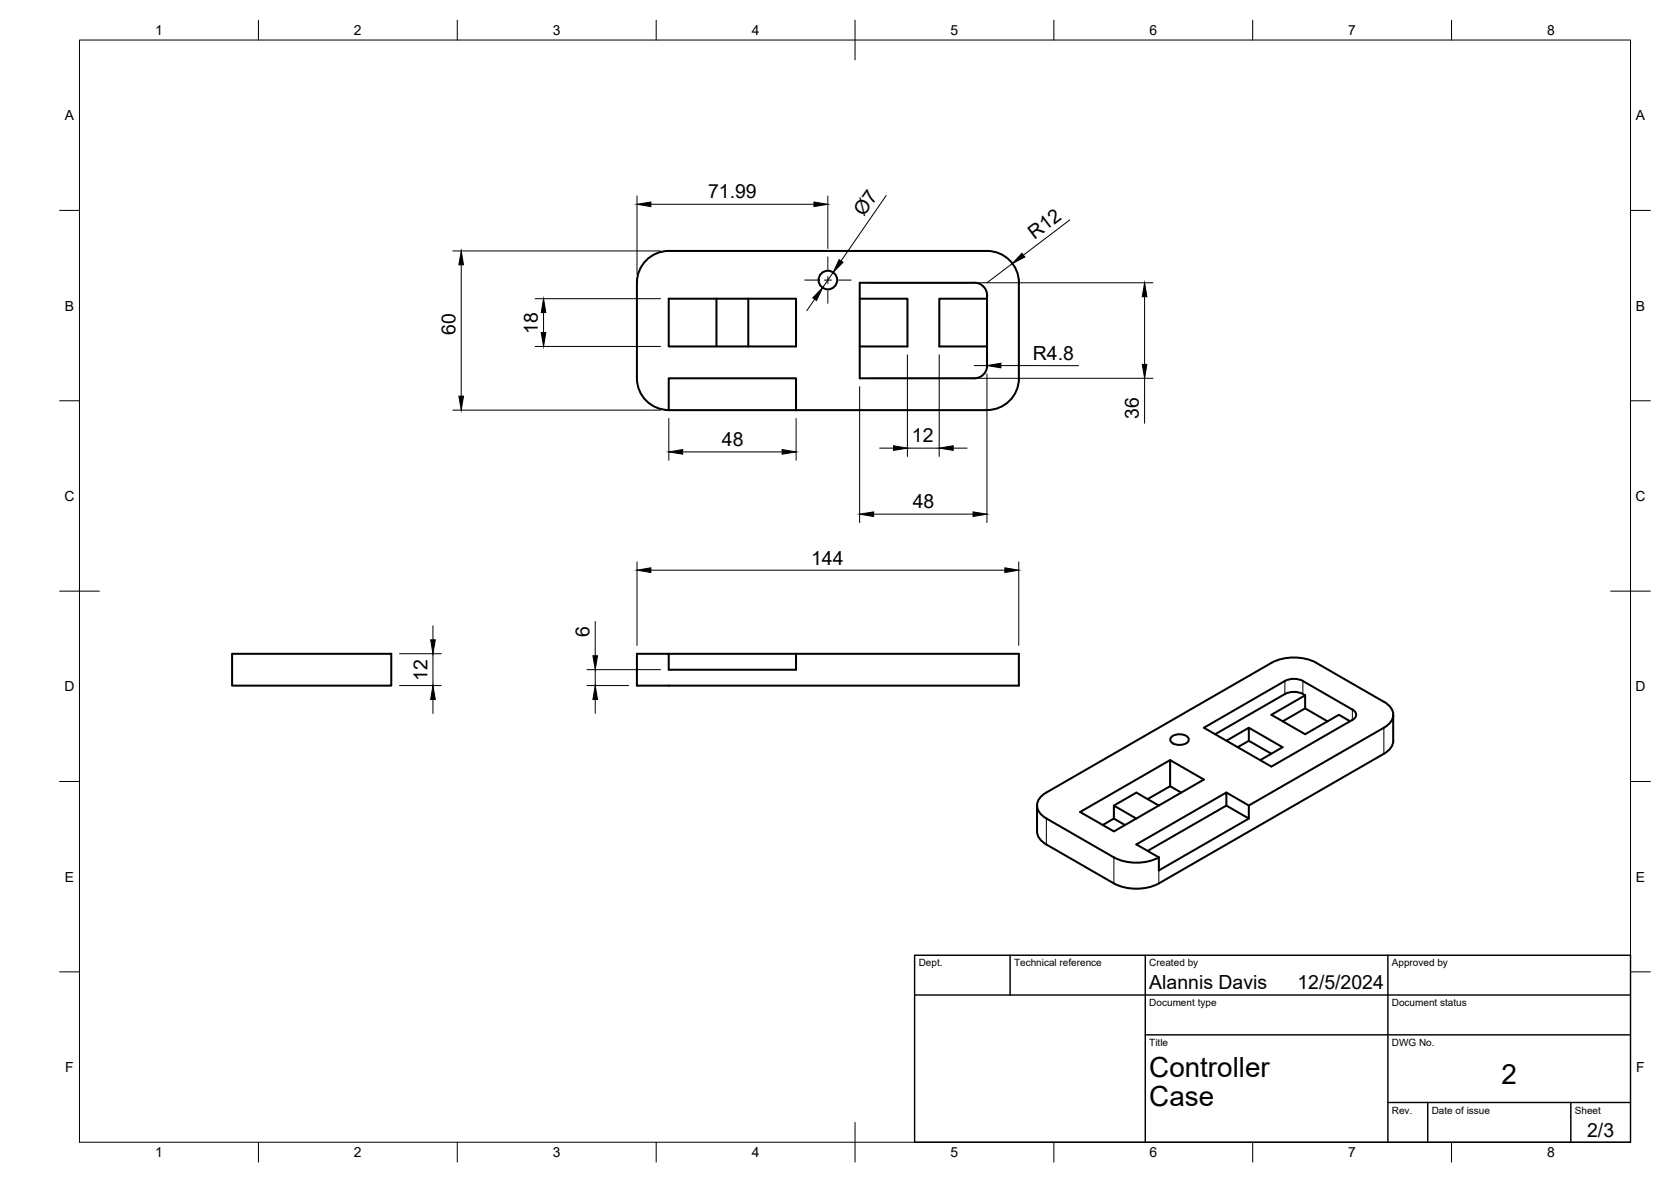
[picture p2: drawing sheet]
<svg xmlns="http://www.w3.org/2000/svg" width="420mm" height="297mm" viewBox="0 0 420 297" stroke-linecap="round" stroke-linejoin="round" font-family="sans-serif">
<!-- layer: Visible -->
<g fill="none" stroke="#000" stroke-width=".51">
<path d="M168.1 75.1h32.1v12h-32.1zM180.1 75.1v12M188.2 75.1v12M216.2 75.1h12v12h-12M248.2 75.1h-12v12h12M256.2 71.1v24M256.2 71.1a8 8 0 0 0-8-8h-80a8 8 0 0 0-8.1 8v24a8 8 0 0 0 8.1 7.9M248.2 91.9a3.2 3.2 0 0 1-3.2 3.2h-28.8v-24h28.8a3.2 3.2 0 0 1 3.2 3.1v17.7M256.2 95.1a8 8 0 0 1-8 7.9M200.2 103.1v-8h-32.1v8h80.1M58.4 164.3h40v8h-40zM168.1 164.3h32.1v4h-32.1v-4h-8v8h96.1v-8h-56"/>
<path d="M323.1 171.1l-20.4 11.8 17 9.7 20.3-11.7M323.1 174.4l-17.6 10.1M323.1 174.4a5 5 0 0 1 4.5 0M323.1 171.1a5 5 0 0 1 4.5 0M327.6 171.1l12.4 7.2M327.6 174.4l.6 .3M328.2 178v-3.3l-8.5 4.9 8.5 4.9 8.5-4.9 2.8 1.7M331 166.6l17 9.8M331 166.6a12.5 12.5 0 0 0-11.3 0l-56.6 32.6a3.5 3.5 0 0 0-2 4.6l1.2 1.3 .8 .6 17 9.8M340.1 178.3a1.38 1.38 0 0 1 .9 1.3 1.38 1.38 0 0 1-.9 1.3M348 176.4a3.5 3.5 0 0 1 2 4.6l-1.2 1.3-.8 .6M350.3 179.6v6.6"/>
<path d="M294.2 191v6.6M294.5 185.2a3.2 3.2 0 0 1 4.3 .3 1.46 1.46 0 0 1-1.6 1.7h-.6a2.06 2.06 0 0 1-2.4-1.3zM297 199.2l-2.8-1.6-5.6 3.2M308.4 199.2l5.6 3.2v3.3l-5.6-3.3M308.4 186.1l5.6-3.2 8.5 4.9-5.6 3.2M311.2 187.8l2.8-1.6 5.7 3.2M314 182.9v3.3M322.5 181.3l5.7-3.3 5.6 3.3M348 189.4l-56.6 32.6M348 182.9l-34 19.5M350.3 186.2a3.9 3.9 0 0 1-2.3 3.2M260.8 202.4v6.6a3.9 3.9 0 0 0 2.3 3.2l17 9.8"/>
<path d="M271.6 204.1l22.6-13.1 8.5 4.9-22.6 13zM277.3 207.3l2.8-1.6 2.8 1.6M280.1 215.4a12.6 12.6 0 0 0 11.3 0M280.1 205.7v-3.3l5.6 3.3M280.1 202.4l5.6-3.2 5.7 3.2M314 205.7l-22.6 13v-3.2l-5.7-3.3 22.7-13v3.2l-19.8 11.4M280.1 222a12.6 12.6 0 0 0 11.3 0"/>
<circle cx="208.2" cy="70.4" r="2.34"/>
</g>
<!-- layer: Visible Narrow -->
<path d="M323.1 171.1v3.3M327.6 171.1v3.3M340 178.3v2.6M348 182.9v6.5M263.1 205.7v6.5M280.1 215.5v6.5M291.4 218.7v3.3" fill="none" stroke="#000" stroke-width=".25"/>
<!-- layer: BORDER -->
<g fill="none" stroke="#000" stroke-width=".25">
<path d="M20 10.1h390v276.9h-390zM65 5.1v5M115 5.1v5M165 5.1v5M215 5.1v10M265 5.1v5M315 5.1v5M365 5.1v5M15 52.9h5M410 52.9h5M15 100.7h5M410 100.7h5"/>
<path d="M15 148.6h10M405 148.6h10M15 196.4h5M410 196.4h5M15 244.2h5M410 244.2h5M65 287v5M115 287v5M165 287v5M215 282.1v9.9M265 287v5M315 287v5"/>
<path d="M365 287v5"/>
</g>
<!-- layer: TITLEBLOCK -->
<path d="M230 240.1h180v46.9h-180zM230 250h180M254 240.1v9.9M288 240.1v46.9M349 240.1v46.9M288 260.1h122M349 277.1h61M359 277.1v9.9M395 277.1v9.9" fill="none" stroke="#000" stroke-width=".36"/>
<!-- layer: Smart Centers -->
<path d="M202.3 70.4h3.2M207.3 70.4h1.7M208.2 64.5v3.2M208.2 69.5v1.8M208.2 73.1v3.1M210.8 70.4h3.2" fill="none" stroke="#000" stroke-width=".25"/>
<!-- layer: FD_Dimensions -->
<g fill="none" stroke="#000" stroke-width=".25">
<path d="M160.2 49.2v19.8M163.7 51.3h41M208.2 49.2v13.2M222.8 49.1l-11.3 16.5M269 55.3l-11.7 8.8M113.9 63.1h52.2M116 66.6v33M134.6 75.1h31.5M136.7 78.6v5M204.9 75.2l-2 2.9M209.5 68.5l-2.7 3.8M218.3 71.1h71.6"/>
<path d="M254.5 66.2l-6.3 4.9M287.8 74.6v17M134.6 87.1h31.5M216.2 97.2v34.1M218.3 95.1h71.6M228.2 89.2v25.5M236.2 89.2v25.5M245 91.9h3.2M248.2 94v37.3M251.7 91.9h19.5M287.8 95.1v11.3M113.9 103.1h52.2"/>
<path d="M168.2 105.2v10.5M171.7 113.6h25M200.2 105.2v10.5M221.2 112.6h3.5M228.2 112.6h8M239.7 112.6h3.5M219.7 129.2h25M108.9 157.3v3.5M149.7 156.2v8.6M160.2 141.2v21M163.7 143.3h89M256.2 141.2v21"/>
<path d="M100.5 172.3h10.5M100.5 164.3h10.5M108.9 164.3v8M108.9 175.8v3.5M147.6 172.3h10.5M147.6 168.3h18.5M149.7 168.3v4M149.7 175.8v3.5"/>
</g>
<g fill="#000" stroke="#000" stroke-width=".25">
<path d="M160.2 51.3l3.5-.5v1.1zM204.7 50.8l3.5 .5-3.5 .6zM116 63.1l.5 3.5h-1.1zM136.7 75.1l.5 3.5h-1.1zM206.8 72.3l-1.5 3.2-.9-.6zM211 65.2l1 .7-2.5 2.6zM257 63.7l.7 .9-3.2 1.6zM287.8 71.1l.6 3.5h-1.2zM115.4 99.6h1.1l-.5 3.5zM136.1 83.6h1.1l-.5 3.5zM248.2 91.9l3.5-.6v1.1zM287.2 91.6h1.2l-.6 3.5z"/>
<path d="M168.2 113.6l3.5-.6v1.1zM196.7 113l3.5 .6-3.5 .5zM224.7 112l3.5 .6-3.5 .6zM236.2 112.6l3.5-.6v1.2zM216.2 129.2l3.5-.6v1.2zM244.7 128.6l3.5 .6-3.5 .6zM160.2 143.3l3.5-.6v1.2zM252.7 142.7l3.5 .6-3.5 .6zM108.9 172.3l.6 3.5h-1.2zM108.3 160.8h1.2l-.6 3.5zM149.7 172.3l.5 3.5h-1.1zM149.1 164.8h1.1l-.5 3.5z"/>
</g>
<g font-size="7">
<text x="289" y="270.6">Controller</text>
<text x="377.5" y="272.3">2</text>
<text x="289" y="278.1">Case</text>
</g>
<g font-size="4.9">
<text x="178" y="49.9">71.99</text>
<text x="217.2" y="54.6" transform="rotate(-55 217.2 54.6)">Ø7</text>
<text x="260.1" y="60.3" transform="rotate(-37 260.1 60.3)">R12</text>
<text x="135.2" y="83.9" transform="rotate(-90 135.2 83.9)">18</text>
<text x="114.5" y="84.2" transform="rotate(-90 114.5 84.2)">60</text>
<text x="259.7" y="90.4">R4.8</text>
<text x="286.3" y="105.2" transform="rotate(-90 286.3 105.2)">36</text>
<text x="181.5" y="112.1">48</text>
<text x="229.3" y="111.2">12</text>
<text x="229.5" y="127.7">48</text>
<text x="203.9" y="141.9">144</text>
<text x="148.2" y="160.1" transform="rotate(-90 148.2 160.1)">6</text>
<text x="107.5" y="171.1" transform="rotate(-90 107.5 171.1)">12</text>
<text x="289" y="248.5">Alannis Davis</text>
<text x="326.2" y="248.5">12/5/2024</text>
<text x="399.1" y="285.7">2/3</text>
</g>
<g font-size="3.5">
<text x="39" y="8.8">1</text>
<text x="89" y="8.8">2</text>
<text x="139" y="8.8">3</text>
<text x="189" y="8.8">4</text>
<text x="239" y="8.8">5</text>
<text x="289" y="8.8">6</text>
<text x="339" y="8.8">7</text>
<text x="389" y="8.8">8</text>
<text x="16.3" y="30.2">A</text>
<text x="411.3" y="30.2">A</text>
<text x="16.3" y="78">B</text>
<text x="411.3" y="78">B</text>
<text x="16.2" y="125.9">C</text>
<text x="411.2" y="125.9">C</text>
<text x="16.2" y="173.7">D</text>
<text x="411.2" y="173.7">D</text>
<text x="16.3" y="221.6">E</text>
<text x="411.3" y="221.6">E</text>
<text x="16.4" y="269.4">F</text>
<text x="411.4" y="269.4">F</text>
<text x="39" y="290.8">1</text>
<text x="89" y="290.8">2</text>
<text x="139" y="290.8">3</text>
<text x="189" y="290.8">4</text>
<text x="239" y="290.8">5</text>
<text x="289" y="290.8">6</text>
<text x="339" y="290.8">7</text>
<text x="389" y="290.8">8</text>
</g>
<g font-size="2.5">
<text x="231" y="242.9">Dept.</text>
<text x="255" y="242.9">Technical reference</text>
<text x="289" y="242.9">Created by</text>
<text x="350" y="242.9">Approved by</text>
<text x="289" y="252.8">Document type</text>
<text x="350" y="252.8">Document status</text>
<text x="289" y="262.9">Title</text>
<text x="350" y="262.9">DWG No.</text>
<text x="350" y="279.9">Rev.</text>
<text x="360" y="279.9">Date of issue</text>
<text x="396" y="279.9">Sheet</text>
</g>
</svg>
